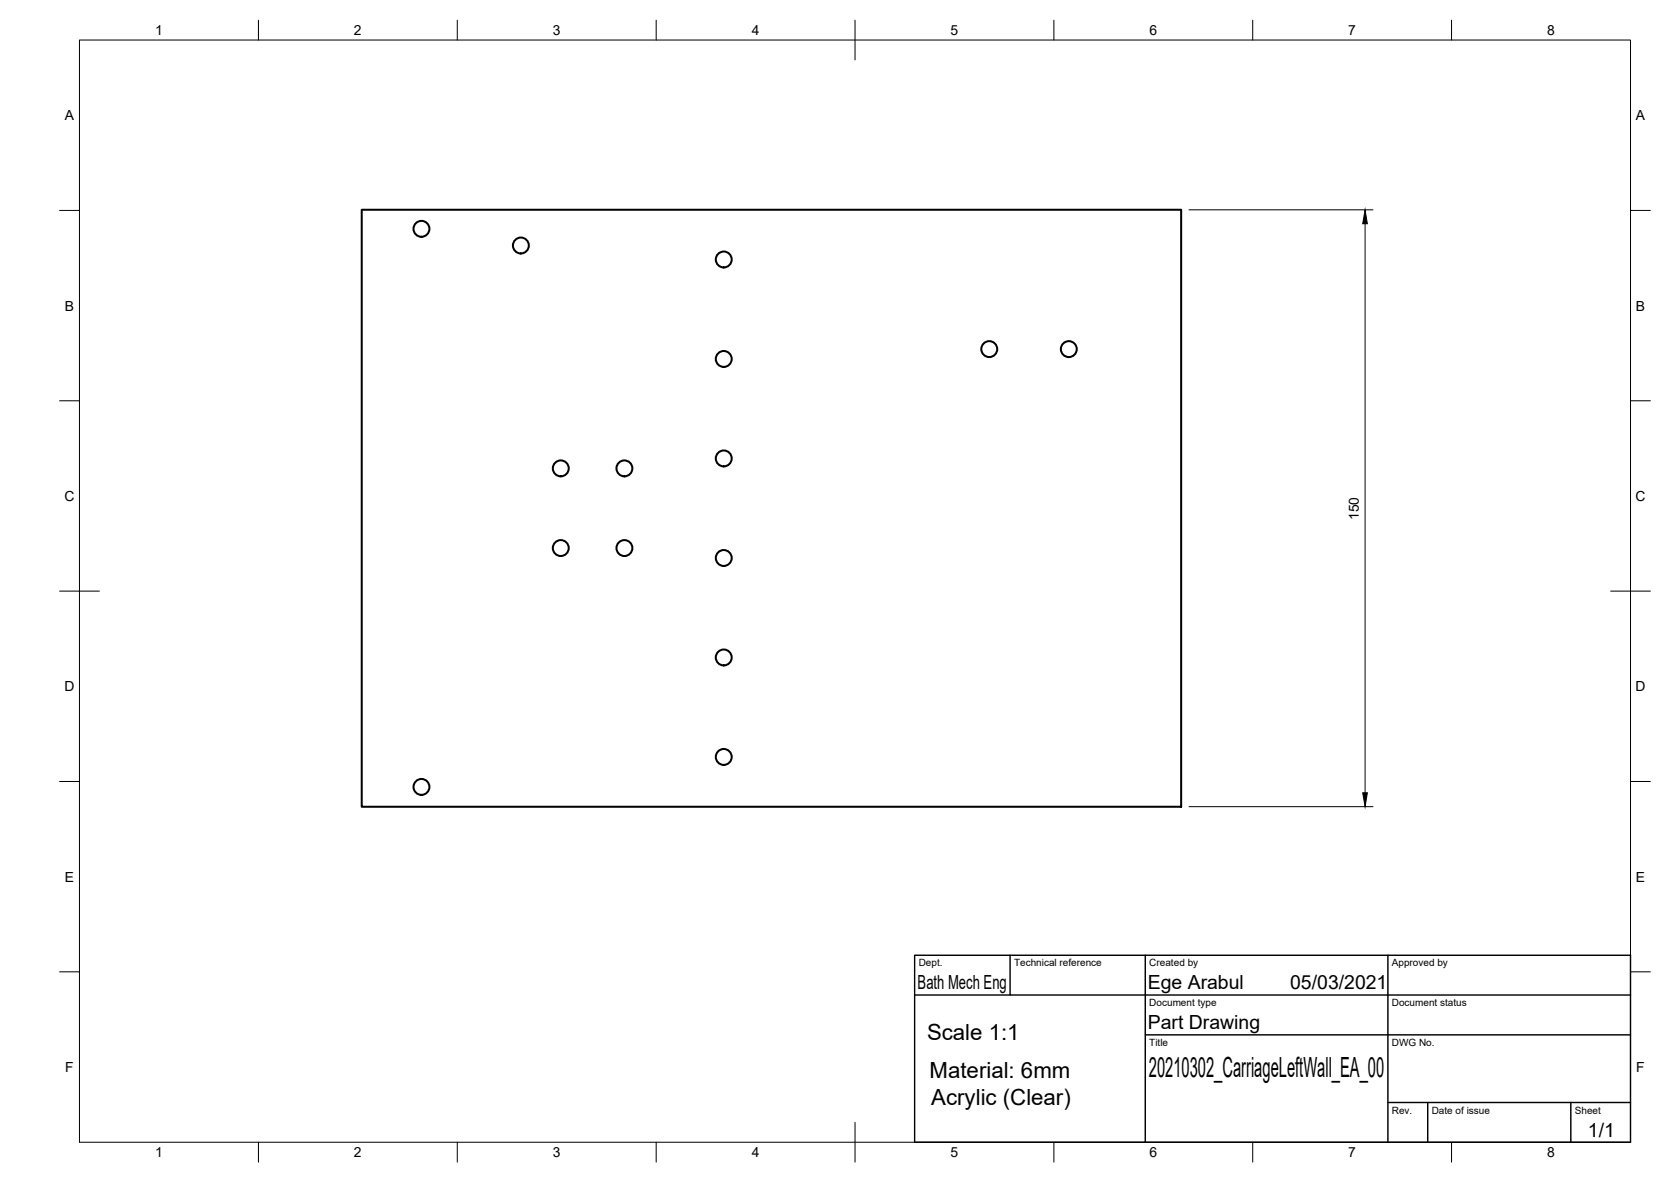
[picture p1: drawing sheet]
<svg xmlns="http://www.w3.org/2000/svg" width="420mm" height="297mm" viewBox="0 0 420 297" stroke-linecap="round" stroke-linejoin="round" font-family="sans-serif">
<!-- layer: Visible -->
<g fill="none" stroke="#000" stroke-width=".51">
<path d="M91 52.7h206v150h-206z"/>
<circle cx="106" cy="57.5" r="2"/>
<circle cx="131" cy="61.7" r="2"/>
<circle cx="182" cy="65.2" r="2"/>
<circle cx="182" cy="90.2" r="2"/>
<circle cx="248.7" cy="87.7" r="2"/>
<circle cx="268.7" cy="87.7" r="2"/>
<circle cx="141" cy="117.7" r="2"/>
<circle cx="157" cy="117.7" r="2"/>
<circle cx="182" cy="115.2" r="2"/>
<circle cx="141" cy="137.7" r="2"/>
<circle cx="157" cy="137.7" r="2"/>
<circle cx="182" cy="140.2" r="2"/>
<circle cx="182" cy="165.2" r="2"/>
<circle cx="106" cy="197.8" r="2"/>
<circle cx="182" cy="190.2" r="2"/>
</g>
<!-- layer: Border -->
<g fill="none" stroke="#000" stroke-width=".25">
<path d="M20 10.1h390v276.9h-390zM65 5.1v5M115 5.1v5M165 5.1v5M215 5.1v10M265 5.1v5M315 5.1v5M365 5.1v5M15 52.9h5M410 52.9h5M15 100.7h5M410 100.7h5"/>
<path d="M15 148.6h10M405 148.6h10M15 196.4h5M410 196.4h5M15 244.2h5M410 244.2h5M65 287v5M115 287v5M165 287v5M215 282.1v9.9M265 287v5M315 287v5"/>
<path d="M365 287v5"/>
</g>
<!-- layer: TitleBlock -->
<path d="M230 240.1h180v46.9h-180zM230 250h180M254 240.1v9.9M288 240.1v46.9M349 240.1v46.9M288 260.1h122M349 277.1h61M359 277.1v9.9M395 277.1v9.9" fill="none" stroke="#000" stroke-width=".36"/>
<!-- layer: Dimensions -->
<path d="M299 52.7h46.2M343.2 56.2v143M299 202.7h46.2" fill="none" stroke="#000" stroke-width=".25"/>
<path d="M343.2 52.7l.6 3.5h-1.2zM342.6 199.2h1.2l-.6 3.5z" fill="#000" stroke="#000" stroke-width=".25"/>
<text font-size="7" x="288.9" y="270.6">20210302_CarriageLeftWall_EA_00</text>
<g font-size="5.6">
<text x="233.1" y="261.4">Scale 1:1</text>
<text x="233.7" y="270.9">Material: 6mm</text>
<text x="234.2" y="277.7">Acrylic (Clear)</text>
</g>
<g font-size="4.9">
<text x="230.7" y="248.5">Bath Mech Eng</text>
<text x="288.6" y="248.5">Ege Arabul</text>
<text x="324.4" y="248.6">05/03/2021</text>
<text x="288.6" y="258.6">Part Drawing</text>
<text x="399.3" y="285.8">1/1</text>
</g>
<g font-size="3.5">
<text x="39" y="8.8">1</text>
<text x="89" y="8.8">2</text>
<text x="139" y="8.8">3</text>
<text x="189" y="8.8">4</text>
<text x="239" y="8.8">5</text>
<text x="289" y="8.8">6</text>
<text x="339" y="8.8">7</text>
<text x="389" y="8.8">8</text>
<text x="16.3" y="30.2">A</text>
<text x="411.3" y="30.2">A</text>
<text x="16.3" y="78">B</text>
<text x="411.3" y="78">B</text>
<text x="16.2" y="125.9">C</text>
<text x="411.2" y="125.9">C</text>
<text x="341.7" y="130.7" transform="rotate(-90 341.7 130.7)">150</text>
<text x="16.2" y="173.7">D</text>
<text x="411.2" y="173.7">D</text>
<text x="16.3" y="221.6">E</text>
<text x="411.3" y="221.6">E</text>
<text x="16.4" y="269.4">F</text>
<text x="411.4" y="269.4">F</text>
<text x="39" y="290.8">1</text>
<text x="89" y="290.8">2</text>
<text x="139" y="290.8">3</text>
<text x="189" y="290.8">4</text>
<text x="239" y="290.8">5</text>
<text x="289" y="290.8">6</text>
<text x="339" y="290.8">7</text>
<text x="389" y="290.8">8</text>
</g>
<g font-size="2.5">
<text x="231" y="242.9">Dept.</text>
<text x="255" y="242.9">Technical reference</text>
<text x="289" y="242.9">Created by</text>
<text x="350" y="242.9">Approved by</text>
<text x="289" y="252.8">Document type</text>
<text x="350" y="252.8">Document status</text>
<text x="289" y="262.9">Title</text>
<text x="350" y="262.9">DWG No.</text>
<text x="350" y="279.9">Rev.</text>
<text x="360" y="279.9">Date of issue</text>
<text x="396" y="279.9">Sheet</text>
</g>
</svg>
